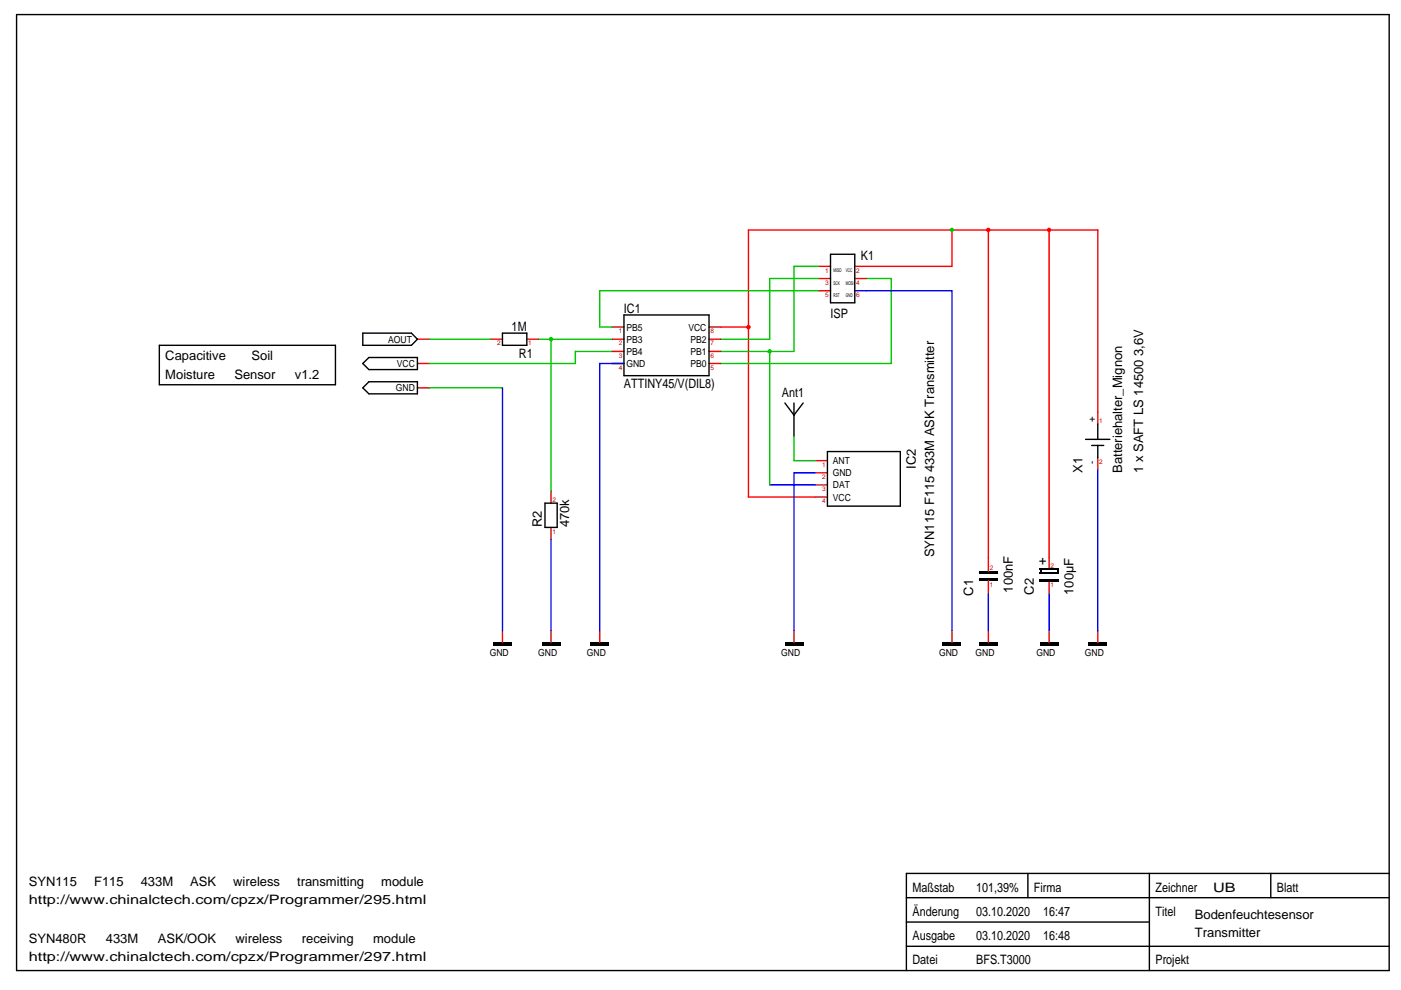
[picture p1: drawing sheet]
<svg xmlns="http://www.w3.org/2000/svg" width="297mm" height="210mm" viewBox="0 0 297 210" stroke-linecap="round" stroke-linejoin="round" font-family="sans-serif">
<g fill="none" stroke="#000" stroke-width=".3">
<path d="M3.5 3.1h291v202.7h-291zM176.1 53.9h5.1v10.3h-5.1zM33.8 73.2h37.3v8.4h-37.3zM76.9 70.6h10.3l1.3 1.3-1.3 1.3h-10.3zM76.9 77.1l1.3-1.3h10.3v2.6h-10.3zM106.5 70.6h5.2v2.6h-5.2zM132.3 66.8h18v12.9h-18zM76.9 82.2l1.3-1.3h10.3v2.6h-10.3zM166.4 85.4l1.9 2.6 2-2.6M168.3 85.4v7.1M175.4 95.7h15.5v11.6h-15.5zM230.2 93.2h5.1"/>
<path d="M231.5 94.4h2.5M232.7 89.9v3.3M232.7 94.4v2.6M115.5 106.7h2.6v5.1h-2.6zM192.2 195.5h51.5M192.2 190.3h102.3M217.9 185.2v5.1M243.7 185.2v20.6M269.4 185.2v5.1M294.5 185.2h-102.3v20.6M192.2 200.6h102.3"/>
</g>
<g fill="none" stroke="#c70000" stroke-width=".3">
<path d="M173.5 59.1h2.6M173.5 56.5h2.6M181.2 59.1h2.6M88.5 77.1h2.6M88.5 71.9h2.6M103.9 71.9h2.6M111.7 71.9h2.6M129.7 77.1h2.6M129.7 71.9h2.6M129.7 74.5h2.6M129.7 69.3h2.6M150.3 77.1h2.6"/>
<path d="M150.3 71.9h2.6M150.3 74.5h2.6M150.3 69.3h2.6M173.5 61.6h2.6M88.5 82.2h2.6M172.8 97.7h2.6M232.7 87.4v2.5M232.7 97v2.6M116.8 104.1v2.6M116.8 111.8v2.6M172.8 105.4h2.6M172.8 102.8h2.6"/>
<path d="M172.8 100.2h2.6M209.5 118.3v2.9M222.4 118.2v2.5M106.5 133.7v2.6M116.8 133.7v2.6M127.1 133.7v2.6M168.3 133.7v2.6M201.8 133.7v2.6M209.5 123.1v2.9M209.5 133.7v2.6M222.4 123.1v2.8M222.4 133.7v2.6"/>
<path d="M232.7 133.7v2.6"/>
</g>
<path d="M181.2 56.5h2.6" fill="none" stroke="#f00" stroke-width=".3"/>
<path d="M181.2 61.6h2.6" fill="none" stroke="#00f" stroke-width=".3"/>
<g fill="#000">
<path d="M104.6 136.3h3.9v.6h-3.9zM114.9 136.3h3.9v.6h-3.9zM125.2 136.3h3.9v.6h-3.9zM166.4 136.3h3.9v.6h-3.9zM199.9 136.3h3.9v.6h-3.9zM207.6 136.3h3.9v.6h-3.9zM207.6 121.2h3.9v.6h-3.9zM207.6 122.4h3.9v.7h-3.9zM220.4 122.7h4.1v.7h-4.1zM220.5 136.3h3.9v.6h-3.9zM220.4 120.7h.4v.9h-.4zM224 120.7h.5v.9h-.5z"/>
<path d="M230.8 136.3h3.9v.6h-3.9z"/>
</g>
<path d="M220.4 120.6h4.1" fill="none" stroke="#000" stroke-width=".42"/>
<path d="M220.4 121.6h4.1" fill="none" stroke="#000" stroke-width=".4"/>
<circle cx="158.7" cy="69.3" r=".47" fill="#f00"/>
<path d="M201.8 48.8v7.7h-18M209.5 48.8h-50.8v56.6h14.1M152.9 69.3h5.8" fill="none" stroke="#f00" stroke-width=".3"/>
<circle cx="201.8" cy="48.7" r=".47" fill="#00c700"/>
<path d="M222.4 48.8h-12.9v69.5" fill="none" stroke="#f00" stroke-width=".3"/>
<circle cx="209.5" cy="48.7" r=".47" fill="#f00"/>
<path d="M232.7 48.8h-10.3v69.4" fill="none" stroke="#f00" stroke-width=".3"/>
<circle cx="222.4" cy="48.7" r=".47" fill="#f00"/>
<path d="M232.7 48.8v38.6" fill="none" stroke="#f00" stroke-width=".3"/>
<path d="M91.1 71.9h12.8" fill="none" stroke="#00c700" stroke-width=".3"/>
<circle cx="116.8" cy="71.9" r=".48" fill="#00c700"/>
<path d="M173.5 56.5h-5.2v18h-5.1v28.3M114.3 71.9h15.4M116.8 71.9v32.2" fill="none" stroke="#00c700" stroke-width=".3"/>
<path d="M163.2 102.8h9.6" fill="none" stroke="#00f" stroke-width=".3"/>
<circle cx="163.2" cy="74.5" r=".48" fill="#00c700"/>
<path d="M173.5 59.1h-10.3v12.8h-10.3M183.8 59.1h5.2v18h-36.1M129.7 74.5h-7.7v2.6h-30.9M129.7 77.1h2.6M152.9 74.5h10.3M173.5 61.6h-46.4v7.7h2.6M91.1 82.2h15.4M168.3 92.5v5.2h4.5" fill="none" stroke="#00c700" stroke-width=".3"/>
<path d="M132.3 77.1h-5.2v56.6M183.8 61.6h18v72.1M106.5 82.2v51.5M232.7 99.6v34.1M116.8 114.4v19.3M172.8 100.2h-4.5v33.5M209.5 126v7.7M222.4 125.9v7.8" fill="none" stroke="#00f" stroke-width=".3"/>
<g font-size="2.8">
<text x="182.5" y="55.2">K1</text>
<text x="108.5" y="70.1">1M</text>
<text x="132.3" y="66.3">IC1</text>
<text x="176.1" y="67.4">ISP</text>
<text x="35.1" y="76.4">Capacitive</text>
<text x="53.3" y="76.4">Soil</text>
<text x="110" y="75.9">R1</text>
<text x="35.1" y="80.3">Moisture</text>
<text x="49.7" y="80.3">Sensor</text>
<text x="62.5" y="80.3">v1.2</text>
<text x="132.3" y="82.2">ATTINY45/V(DIL8)</text>
<text x="165.8" y="84.2">Ant1</text>
<text x="194.2" y="99.3" transform="rotate(-90 194.2 99.3)">IC2</text>
<text x="229.5" y="100.2" transform="rotate(-90 229.5 100.2)">X1</text>
<text x="237.9" y="100.2" transform="rotate(-90 237.9 100.2)">Batteriehalter_Mignon</text>
<text x="242.4" y="100.2" transform="rotate(-90 242.4 100.2)">1 x SAFT LS 14500 3,6V</text>
<text x="114.9" y="111.8" transform="rotate(-90 114.9 111.8)">R2</text>
<text x="120.7" y="111.8" transform="rotate(-90 120.7 111.8)">470k</text>
<text x="198.1" y="118.2" transform="rotate(-90 198.1 118.2)">SYN115 F115 433M ASK Transmitter</text>
<text x="221.9" y="119.7" transform="rotate(-90 221.9 119.7)">+</text>
<text x="214.7" y="125.7" transform="rotate(-90 214.7 125.7)">100nF</text>
<text x="206.3" y="126.3" transform="rotate(-90 206.3 126.3)">C1</text>
<text x="219.2" y="126.1" transform="rotate(-90 219.2 126.1)">C2</text>
<text x="227.6" y="126.1" transform="rotate(-90 227.6 126.1)">100µF</text>
<text x="6.1" y="187.8">SYN115</text>
<text x="6.1" y="191.6">http://www.chinalctech.com/cpzx/Programmer/295.html</text>
<text x="20" y="187.8">F115</text>
<text x="29.8" y="187.8">433M</text>
<text x="40.3" y="187.8">ASK</text>
<text x="49.4" y="187.8">wireless</text>
<text x="63" y="187.8">transmitting</text>
<text x="80.8" y="187.8">module</text>
<text x="193.5" y="189.1">Maßstab</text>
<text x="207" y="189.1">101,39%</text>
<text x="219.2" y="189.1">Firma</text>
<text x="245" y="189.1">Zeichner</text>
<text x="257.2" y="189.1">UB</text>
<text x="270.7" y="189.1">Blatt</text>
<text x="193.5" y="194.2">Änderung</text>
<text x="207" y="194.2">03.10.2020</text>
<text x="221.1" y="194.2">16:47</text>
<text x="245" y="194.2">Titel</text>
<text x="253.3" y="194.8">Bodenfeuchtesensor</text>
<text x="6.1" y="200">SYN480R</text>
<text x="6.1" y="203.9">http://www.chinalctech.com/cpzx/Programmer/297.html</text>
<text x="22.4" y="200">433M</text>
<text x="33.4" y="200">ASK/OOK</text>
<text x="49.9" y="200">wireless</text>
<text x="64" y="200">receiving</text>
<text x="79.1" y="200">module</text>
<text x="193.5" y="199.3">Ausgabe</text>
<text x="207" y="199.3">03.10.2020</text>
<text x="221.1" y="199.3">16:48</text>
<text x="253.3" y="198.7">Transmitter</text>
<text x="193.5" y="204.5">Datei</text>
<text x="207" y="204.5">BFS.T3000</text>
<text x="245" y="204.5">Projekt</text>
</g>
<g font-size="2.1">
<text x="132.8" y="70.1">PB5</text>
<text x="145.9" y="70.1">VCC</text>
<text x="82.3" y="72.7">AOUT</text>
<text x="84.2" y="77.8">VCC</text>
<text x="132.8" y="77.8">GND</text>
<text x="132.8" y="75.3">PB4</text>
<text x="132.8" y="72.7">PB3</text>
<text x="146.4" y="77.8">PB0</text>
<text x="146.4" y="75.3">PB1</text>
<text x="146.4" y="72.7">PB2</text>
<text x="83.9" y="83">GND</text>
<text x="232.2" y="89.5" transform="rotate(-90 232.2 89.5)">+</text>
<text x="176.6" y="101">GND</text>
<text x="176.6" y="98.4">ANT</text>
<text x="232.2" y="98.4" transform="rotate(-90 232.2 98.4)">-</text>
<text x="176.6" y="106.2">VCC</text>
<text x="176.6" y="103.6">DAT</text>
<text x="103.8" y="139.1">GND</text>
<text x="114.1" y="139.1">GND</text>
<text x="124.4" y="139.1">GND</text>
<text x="165.6" y="139.1">GND</text>
<text x="199.1" y="139.1">GND</text>
<text x="206.8" y="139.1">GND</text>
<text x="219.7" y="139.1">GND</text>
<text x="230" y="139.1">GND</text>
</g>
<g font-size="1.4" fill="#c70000">
<text x="174.9" y="57.8">1</text>
<text x="181.5" y="57.8">2</text>
<text x="174.9" y="62.9">5</text>
<text x="174.9" y="60.4">3</text>
<text x="181.5" y="60.4">4</text>
<text x="181.5" y="62.9">6</text>
<text x="131.2" y="70.7">1</text>
<text x="150.6" y="70.7">8</text>
<text x="105.4" y="73.2">2</text>
<text x="112" y="73.2">1</text>
<text x="131.2" y="75.8">3</text>
<text x="131.2" y="73.2">2</text>
<text x="150.6" y="75.8">6</text>
<text x="150.6" y="73.2">7</text>
<text x="131.2" y="78.4">4</text>
<text x="150.6" y="78.4">5</text>
<text x="233" y="89.6">1</text>
<text x="174.3" y="101.6">2</text>
<text x="174.3" y="99">1</text>
<text x="233" y="98.3">2</text>
<text x="117.1" y="106.4">2</text>
<text x="174.3" y="106.7">4</text>
<text x="174.3" y="104.1">3</text>
<text x="117.1" y="113.1">1</text>
<text x="209.9" y="120.9">2</text>
<text x="209.9" y="124.4">1</text>
<text x="222.7" y="124.4">1</text>
<text x="222.7" y="120.3">2</text>
</g>
<g font-size="1.1">
<text x="176.7" y="57.8">MISO</text>
<text x="179.3" y="57.8">VCC</text>
<text x="176.7" y="60.3">SCK</text>
<text x="176.7" y="62.9">RST</text>
<text x="179.3" y="62.9">GND</text>
<text x="179.3" y="60.3">MOSI</text>
</g>
</svg>
